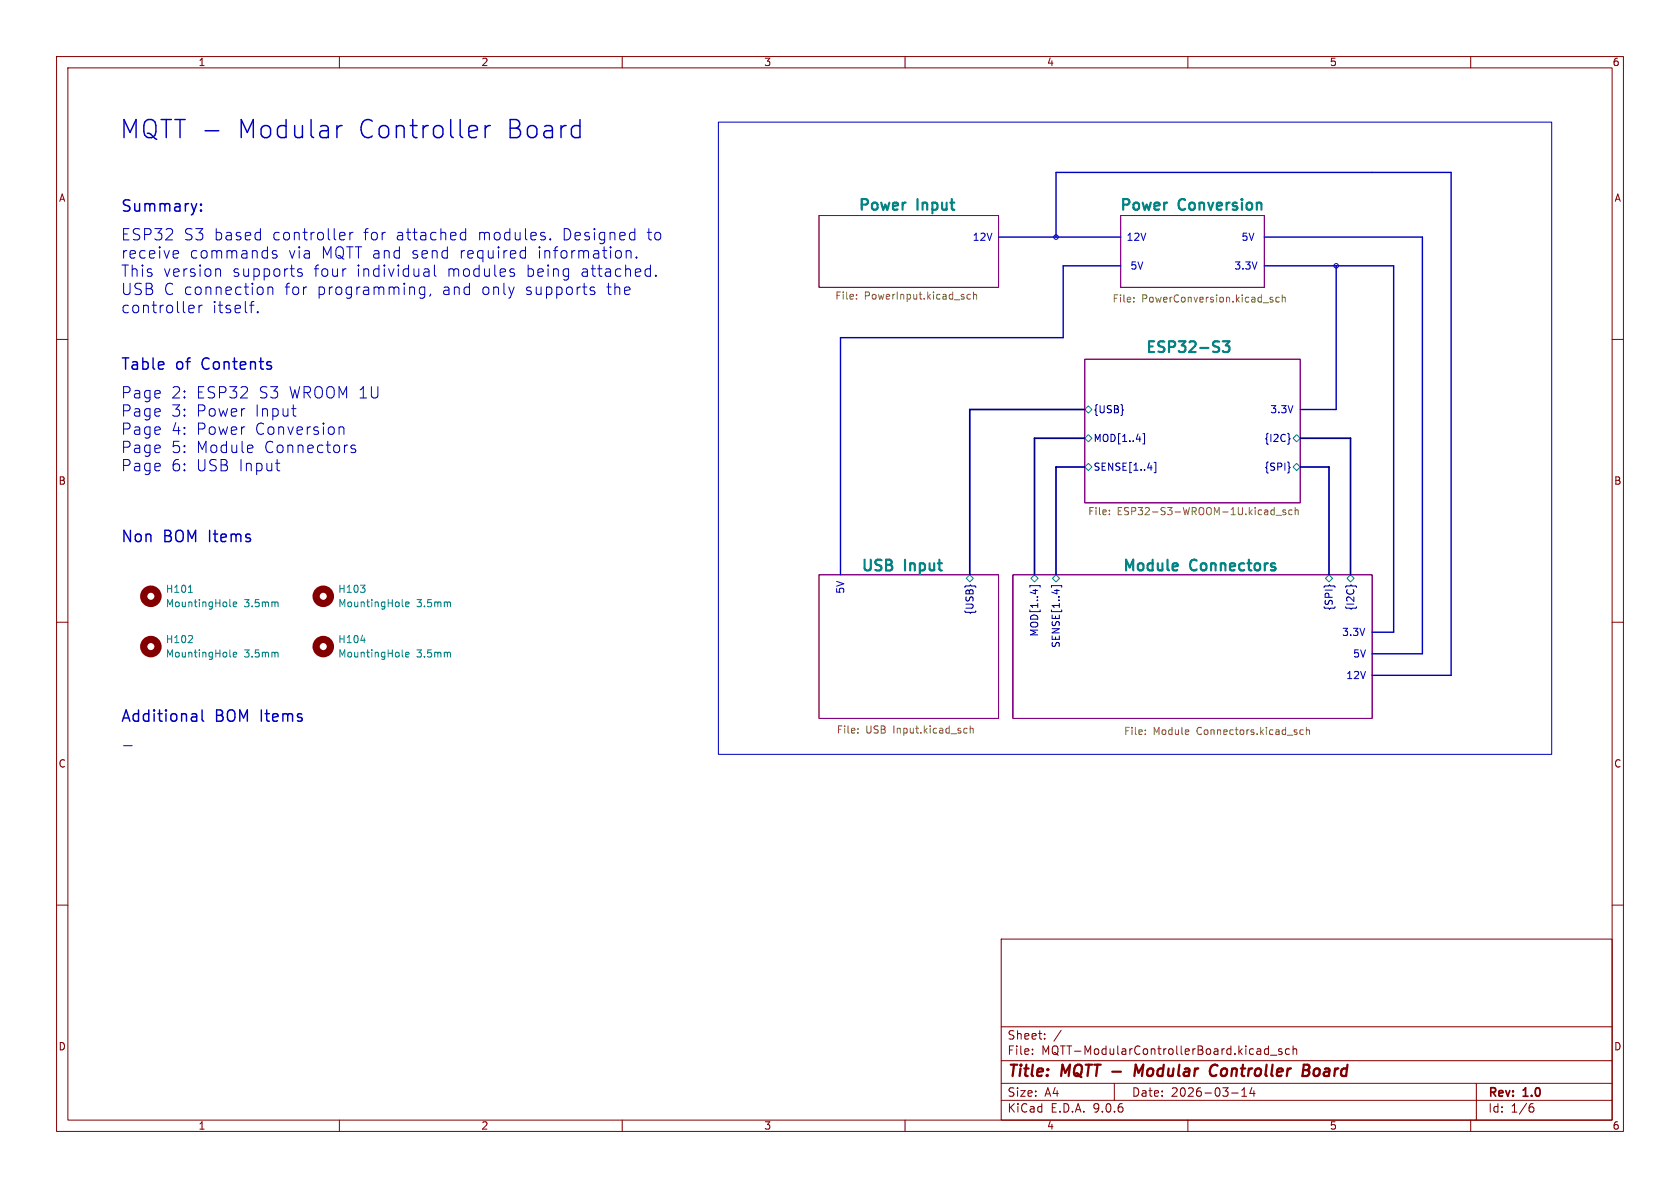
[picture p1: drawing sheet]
<svg xmlns="http://www.w3.org/2000/svg" width="297mm" height="210mm" viewBox="0 0 297 210" stroke-linecap="round" stroke-linejoin="round" font-family="sans-serif">
<g fill="none" stroke="#840000" stroke-width=".18">
<path d="M10 10h277v190h-277zM12 12h273v186h-273zM60 10v2M110 10v2M160 10v2M210 10v2M260 10v2M10 60h2M285 60h2M10 110h2M285 110h2M10 160h2"/>
<path d="M177 166h108v32h-108zM285 160h2M60 198v2M110 198v2M160 198v2M177 194.5h108M177 191.5h108M177 187.5h108M177 181.5h108M182.5 186.3v.1M182.5 185.5v.1M184.7 183.6v.1"/>
<path d="M184.7 182.8v.1M187.6 182.1l-1.3 2M197 191.5v3M210 198v2M217.7 193.2h1.2M219.5 193.8h.9M219.5 192.7l.5-.4v1.5M221.3 192.2l-.3 1.1h.9M221.7 192.8v1M224.2 184.9v1.5M224.2 185.5l-.4-.1-.3 .3v.4l.2 .2h.5M224.6 186.5h1.1"/>
<path d="M226.6 185.5l-.4-.1-.2 .2 .1 .2 .5 .2v.3h-.6M228 185.5l-.5-.1-.3 .3v.4l.2 .2h.6M228.6 185.5l.2-.1 .4 .1v.9M228.6 184.9v1.5M260 198v2M261 191.5v6.5M270.6 195.7h.4l.2 .3-.1 .5-.5 .1M271 195.1l-.4 .1"/>
</g>
<path d="M202.1 188.2l-.8 1.4-.5-1.4-.3 2M215 190a.73 .73 0 0 1-.8 .1M215.2 188.4a.69 .69 0 0 0-1 .1M230.4 189.2h.7M230.5 188.2h.7a.49 .49 0 0 1 .3 .5 .49 .49 0 0 1-.4 .5M231.1 189.2l.2 .1a.58 .58 0 0 1-.3 .9h-.7M233 188.9a.62 .62 0 0 0-.7 .4v.7l.2 .2h.3" fill="none" stroke="#840000" stroke-width=".4"/>
<path d="M144.8 38.1h31.7v12.7h-31.7zM198.1 38.1h25.4v12.7h-25.4zM191.8 63.5h38.1v25.4h-38.1zM144.8 101.6h31.7v25.4h-31.7zM179.1 101.6h63.5v25.4h-63.5z" fill="none" stroke="#840084" stroke-width=".18"/>
<g fill="#fff" stroke="#fff" stroke-width=".18">
<circle cx="186.7" cy="41.9" r=".4"/>
<circle cx="236.2" cy="47" r=".4"/>
</g>
<path d="M202 76.7h.3v1.8h-.3M227.9 77.4l.2 .2-.2 .1M202.9 82.7h.8M204 81.7h.3v1.9h-.3M227.9 82.6h.2l-.2 .1M171.5 103.5v-.1l.1 .1M182.1 103.8v-.3h1.8v.3M185.9 103.8v-.3h1.8v.3M186.8 104.2v.8M235 103.5v-.1l.1 .1M238.7 103.6l.2-.2 .1 .2" fill="none" stroke="#000084" stroke-width=".18"/>
<g fill="none" stroke="#008484" stroke-width=".18">
<path d="M191.8 72.4l.6-.6 .6 .6-.6 .6zM191.8 77.5l.6-.7 .6 .7-.6 .6zM228.6 77.5l.6-.7 .7 .7-.7 .6zM191.8 82.6l.6-.7 .6 .7-.6 .6zM228.6 82.6l.6-.7 .7 .7-.7 .6zM33.3 113.6h.7M33.3 104.7h.7M34 112.5v.4M40.6 116l.2 .1M40.6 107.1l.2 .2M41.2 115.7l.6-.1v-.2l-.4-.1-.2 .2 .1 .6h.5M41.2 106.8l.6-.1v-.2l-.4-.1-.2 .2 .1 .6h.5"/>
<path d="M49 115.3l.2 .2v.6M49 106.4l.2 .2v.7M63.7 103.4h.8l-.4 .5M63.8 113.2h.8M64.5 104.1v.5M71.1 116l.2 .1M71.1 107.1l.2 .2M71.7 115.7l.6-.1v-.2l-.4-.1-.2 .2 .1 .6h.5M71.7 106.8l.6-.1v-.2l-.4-.1-.2 .2 .1 .6h.5M79.5 115.3l.1 .2v.6M79.5 106.4l.1 .2v.7M170.8 102.2l.6-.6 .7 .6-.7 .7z"/>
<path d="M182.2 102.2l.7-.6 .6 .6-.6 .7zM186.1 102.2l.6-.6 .6 .6-.6 .7zM234.3 102.2l.6-.6 .7 .6-.7 .7zM238.1 102.2l.7-.6 .6 .6-.6 .7z"/>
</g>
<g fill="none" stroke="#848400" stroke-width=".18">
<path d="M151.4 52.8v.1M151.4 52.1v.1M171.6 52.1l-.4-.1-.2 .3 .1 .5h.5M172.1 52.2l.2-.2 .3 .1 .1 .8M172.1 51.6v1.3M200.4 53.3v.1M200.4 52.6v.1M224.6 52.9l.5 .3-.1 .1-.4 .1M224.6 52.6h.4M226.1 52.6l-.3-.1-.3 .3 .2 .5h.4M226.7 52.7l.2-.2 .3 .1v.8M226.7 52.1v1.3"/>
<path d="M196.1 90.9v.1M196.1 90.2v.1M225.2 90.1l.1 .1M225.3 89.7v1.3M225.3 90.9l-.1 .1M225.6 91.1h.9M227.3 90.2l-.3-.1-.2 .2v.2l.5 .1v.3h-.5M228.4 90.2l-.3-.1-.3 .3 .1 .5h.5M229 90.3l.1-.2 .4 .1v.8M229 89.7v1.3M151.7 129.5v.1M151.7 128.8v.1"/>
<path d="M170.6 128.7l.4 .1M171 129.5l-.4 .1M171.5 128.9l.2-.2 .3 .1 .1 .8M171.5 128.3v1.3M202.5 129.7v.1M202.5 129.1v.1M230.4 129.1l-.3-.1-.3 .2 .1 .6h.5M231 129.1l.1-.1 .3 .1 .1 .7M231 128.6v1.2"/>
</g>
<path d="M216.2 60.3h1.1l-.6 .8a.52 .52 0 0 1 .6 .3v.5l-.1 .2-.8 .1-.2-.1" fill="none" stroke="#008484" stroke-width=".38"/>
<g fill="none" stroke="#840000" stroke-width="1.3">
<circle cx="26.7" cy="105.4" r="1.27"/>
<circle cx="26.7" cy="114.3" r="1.27"/>
<circle cx="57.1" cy="105.4" r="1.27"/>
<circle cx="57.1" cy="114.3" r="1.27"/>
</g>
<path d="M35.5 37.1l.1 .1-.1 .1M35.5 36.1l.1 .1-.1 .1M36.2 23.1h2.5M86.7 22.2l-.6 .2M176.5 41.9h21.6M186.7 41.9v-11.4h69.8v88.9h-13.9M198.1 47h-10.1v12.7h-39.4v41.9M223.5 41.9h28v73.7h-8.9M223.5 47h22.9v64.8h-3.8M236.2 47v25.4h-6.3M35.7 125.5v1.7l.3 .3" fill="none" stroke="#0000c2" stroke-width=".25"/>
<path d="M191.8 72.4h-20.4v29.2M191.8 77.5h-8.9v24.1M229.9 77.5h8.9v24.1M191.8 82.6h-5.1v19M229.9 82.6h5v19" fill="none" stroke="#000084" stroke-width=".3"/>
<g fill="none" stroke="#0000c2" stroke-width=".18">
<path d="M127 21.6h147.3v111.8h-147.3zM30.9 44.3l.6 .1 .1 .4-1 .2M31.5 45.5l-.6 .1M33.7 54l.5 .1 .1 .3-.9 .2M34.2 55.2l-.5 .1M35.2 54v1.3M35.8 54a.51 .51 0 0 0-.6 .3M38.4 47.5l.5 .1 .1 .2v1M44.1 54h.8M45.6 55.1l.1 .1-.1 .1M45.6 55.1l-.1 .1 .1 .1M45.6 55.1v.2"/>
<path d="M47.4 50.7v1.4M47.7 50.7l-.3 .2M47.9 50.7l.3 .3v1.1M48.9 44.4l-.5-.1-.3 .3 .1 .3 .7 .2 .1 .1-.1 .3-.2 .1-.6-.1M53.4 47.6l-.5-.1-.3 .3 .1 .3 .7 .2 .1 .2-.1 .3h-.2h-.6M60.3 41.1l.6 .1 .1 .4-1 .1M60.9 42.3l-.6 .1M61.8 41.1v1.3M62.4 41.1a.51 .51 0 0 0-.6 .4M75.1 50.7v1.7a.54 .54 0 0 1-.9 .2M75.1 50.8l-.6-.1-.4 .4v.6l.2 .3 .2 .1 .6-.1M75.2 47.5h.4l.2 .3v1"/>
<path d="M75.8 48.8h-.6M75.8 48l-.6 .1M76.1 52l-.2 .4M76.8 46.8v1.8l.3 .2M81.5 42.2l.3 .2 .5-.1M82.3 41.2l-.5-.1-.3 .2M82.3 40.4v2M90.4 48.2l.5 .1 .1 .3-.3 .2h-.4M90.7 47.5l.2 .1M92.3 44.3l.6 .1M92.9 45.5l-.6 .1M92.9 43.6v2"/>
<path d="M97.3 42.2l.1 .1-.1 .1M97.3 42.2l-.1 .1 .1 .1M97.3 42.2v.2M104.4 51.3l.5 .1 .3 .3-.1 .3-.6 .1M104.4 50.8l.2-.1 .5 .1M110.7 44.3v1.3M111 44.3l-.3 .2M111.3 44.3l.3 .3v1M112 41.1l.2 .1M112.2 40.4v2M112.2 42.3l-.2 .1M112.5 45.4l.1 .1-.1 .1"/>
<path d="M112.5 45.4l-.1 .1 .1 .1M112.5 45.4v.2M115.9 48.7l-.1 .1h.1M115.9 48.7l.1 .1h-.1M115.9 48.7v.1M44.6 78.8l.1 .4-.9 .1M51.6 72.2h.7M52.1 73.6h.2M59.9 75.5v1.3M59.9 75.6a.5 .5 0 0 1 .9 .1v1.1M62.8 78.8l-.5-.1-.3 .3 .1 .2 .7 .2 .1 .2-.1 .3-.2 .1-.6-.1M48.7 81.9h.8"/>
<path d="M49.3 83.2h.2M21.8 131.8h1.6"/>
<circle cx="186.7" cy="41.9" r=".4"/>
<circle cx="236.2" cy="47" r=".4"/>
</g>
<g font-size="4.5" fill="#0000c2">
<text x="21.1" y="24.8">MQTT -</text>
<text x="42.1" y="24.8">Modular</text>
<text x="63.5" y="24.8">Controller</text>
<text x="89.9" y="24.8">Board</text>
</g>
<g font-size="2.8" fill="#0000c2">
<text x="21.3" y="38">Summary:</text>
<text x="21.3" y="42.8">ESP32</text>
<text x="21.3" y="46">receive</text>
<text x="32.4" y="42.8">S3</text>
<text x="33.4" y="46">commands</text>
<text x="37.8" y="42.8">based</text>
<text x="48.1" y="42.8">controller</text>
<text x="50.9" y="46">via</text>
<text x="56.8" y="46">MQTT and</text>
<text x="64.3" y="42.8">for</text>
<text x="70" y="42.8">attached</text>
<text x="72.8" y="46">send</text>
<text x="81.3" y="46">required</text>
<text x="84.6" y="42.8">modules.</text>
<text x="95.2" y="46">information.</text>
<text x="99.6" y="42.8">Designed</text>
<text x="114.6" y="42.8">to</text>
<text x="21.3" y="49.2">This</text>
<text x="21.3" y="52.4">USB C connection</text>
<text x="28.8" y="49.2">version</text>
<text x="41" y="49.2">supports</text>
<text x="50.3" y="52.4">for</text>
<text x="55.4" y="49.2">four</text>
<text x="56.1" y="52.4">programming,</text>
<text x="63" y="49.2">individual</text>
<text x="78.2" y="52.4">and</text>
<text x="79.1" y="49.2">modules</text>
<text x="85.2" y="52.4">only</text>
<text x="93" y="52.4">supports</text>
<text x="93.1" y="49.2">being</text>
<text x="102.8" y="49.2">attached.</text>
<text x="107.4" y="52.4">the</text>
<text x="21.3" y="55.7">controller</text>
<text x="37.4" y="55.7">itself.</text>
<text x="21.3" y="65.9">Table</text>
<text x="31.1" y="65.9">of</text>
<text x="35.9" y="65.9">Contents</text>
<text x="21.3" y="70.7">Page</text>
<text x="30.2" y="70.7">2:</text>
<text x="34.6" y="70.7">ESP32</text>
<text x="45.7" y="70.7">S3</text>
<text x="51.1" y="70.7">WROOM 1U</text>
<text x="21.3" y="73.9">Page</text>
<text x="21.3" y="77.2">Page</text>
<text x="30.2" y="73.9">3:</text>
<text x="30.2" y="77.2">4:</text>
<text x="34.6" y="73.9">Power</text>
<text x="34.6" y="77.2">Power</text>
<text x="45.1" y="73.9">Input</text>
<text x="45.1" y="77.2">Conversion</text>
<text x="21.3" y="80.4">Page</text>
<text x="21.3" y="83.6">Page</text>
<text x="30.2" y="80.4">5:</text>
<text x="30.2" y="83.6">6:</text>
<text x="34.6" y="80.4">Module</text>
<text x="34.6" y="83.6">USB Input</text>
<text x="46.7" y="80.4">Connectors</text>
<text x="21.3" y="96.4">Non</text>
<text x="28.9" y="96.4">BOM Items</text>
<text x="21.3" y="128.2">Additional</text>
<text x="38" y="128.2">BOM Items</text>
</g>
<g font-size="2.8" fill="#840000">
<text x="178" y="190.9">Title:</text>
<text x="187.7" y="190.9">MQTT -</text>
<text x="202.2" y="190.9">Modular</text>
<text x="216.3" y="190.9">Controller</text>
<text x="233.5" y="190.9">Board</text>
</g>
<g font-size="2.6" fill="#008484">
<text x="151.6" y="37.3">Power</text>
<text x="162.3" y="37.3">Input</text>
<text x="197.9" y="37.3">Power</text>
<text x="208.5" y="37.3">Conversion</text>
<text x="202.4" y="62.5">ESP32-S3</text>
<text x="152.1" y="101.1">USB</text>
<text x="160.1" y="101.1">Input</text>
<text x="198.4" y="101.1">Module</text>
<text x="210.5" y="101.1">Connectors</text>
</g>
<g font-size="2.1" fill="#840000">
<text x="178" y="184">Sheet:</text>
<text x="178" y="186.7">File:</text>
<text x="184.1" y="186.7">MQTT-ModularControllerBoard.kicad_sch</text>
<text x="178" y="196.9">KiCad</text>
<text x="178" y="194.1">Size:</text>
<text x="184.7" y="194.1">A4</text>
<text x="185.7" y="196.9">E.D.A.</text>
<text x="193.3" y="196.9">9.0.6</text>
<text x="200" y="194.1">Date:</text>
<text x="207" y="194.1">2026-03-14</text>
<text x="263" y="194.3">Rev:</text>
<text x="263" y="196.9">Id:</text>
<text x="267.1" y="196.9">1/6</text>
<text x="269.4" y="194.3">1.0</text>
</g>
<g font-size="1.8" fill="#840000">
<text x="35" y="11.9">1</text>
<text x="85" y="11.9">2</text>
<text x="135" y="11.9">3</text>
<text x="185" y="11.9">4</text>
<text x="235" y="11.9">5</text>
<text x="285" y="11.9">6</text>
<text x="10.3" y="35.9">A</text>
<text x="285.3" y="35.9">A</text>
<text x="10.3" y="85.9">B</text>
<text x="285.3" y="85.9">B</text>
<text x="10.3" y="135.9">C</text>
<text x="285.3" y="135.9">C</text>
<text x="10.3" y="185.9">D</text>
<text x="285.3" y="185.9">D</text>
<text x="35" y="199.9">1</text>
<text x="85" y="199.9">2</text>
<text x="135" y="199.9">3</text>
<text x="185" y="199.9">4</text>
<text x="235" y="199.9">5</text>
<text x="285" y="199.9">6</text>
</g>
<g font-size="1.8" fill="#0000c2">
<text x="171.9" y="42.8">12V</text>
<text x="199.1" y="42.8">12V</text>
<text x="199.7" y="47.9">5V</text>
<text x="218.1" y="47.9">3.3V</text>
<text x="219.4" y="42.8">5V</text>
<text x="224.5" y="73.3">3.3V</text>
<text x="149.5" y="105.1" transform="rotate(-90 149.5 105.1)">5V</text>
<text x="237.2" y="112.6">3.3V</text>
<text x="239.1" y="116.4">5V</text>
<text x="237.9" y="120.2">12V</text>
</g>
<g font-size="1.8" fill="#848400">
<text x="147.6" y="53.3">File:</text>
<text x="152.8" y="53.3">PowerInput.kicad_sch</text>
<text x="196.6" y="53.8">File:</text>
<text x="201.8" y="53.8">PowerConversion.kicad_sch</text>
<text x="192.3" y="91.4">File:</text>
<text x="197.5" y="91.4">ESP32-S3-WROOM-1U.kicad_sch</text>
<text x="147.8" y="130">File:</text>
<text x="153.1" y="130">USB</text>
<text x="158" y="130">Input.kicad_sch</text>
<text x="198.6" y="130.3">File:</text>
<text x="203.9" y="130.3">Module</text>
<text x="211.7" y="130.3">Connectors.kicad_sch</text>
</g>
<g font-size="1.8" fill="#000084">
<text x="193.2" y="73.3">{USB}</text>
<text x="193.2" y="83.4">SENSE[1..4]</text>
<text x="193.2" y="78.3">MOD[1..4]</text>
<text x="223.4" y="78.3">{I2C}</text>
<text x="223.4" y="83.4">{SPI}</text>
<text x="172.3" y="108.8" transform="rotate(-90 172.3 108.8)">{USB}</text>
<text x="183.7" y="112.6" transform="rotate(-90 183.7 112.6)">MOD[1..4]</text>
<text x="235.8" y="108" transform="rotate(-90 235.8 108)">{SPI}</text>
<text x="239.6" y="108" transform="rotate(-90 239.6 108)">{I2C}</text>
<text x="187.6" y="114.6" transform="rotate(-90 187.6 114.6)">SENSE[1..4]</text>
</g>
<g font-size="1.8" fill="#008484">
<text x="29.2" y="105">H101</text>
<text x="29.2" y="107.5">MountingHole</text>
<text x="43.2" y="107.5">3.5mm</text>
<text x="59.7" y="105">H103</text>
<text x="59.7" y="107.5">MountingHole</text>
<text x="73.6" y="107.5">3.5mm</text>
<text x="29.2" y="113.9">H102</text>
<text x="59.7" y="113.9">H104</text>
<text x="29.2" y="116.4">MountingHole</text>
<text x="43.2" y="116.4">3.5mm</text>
<text x="59.7" y="116.4">MountingHole</text>
<text x="73.6" y="116.4">3.5mm</text>
</g>
</svg>
